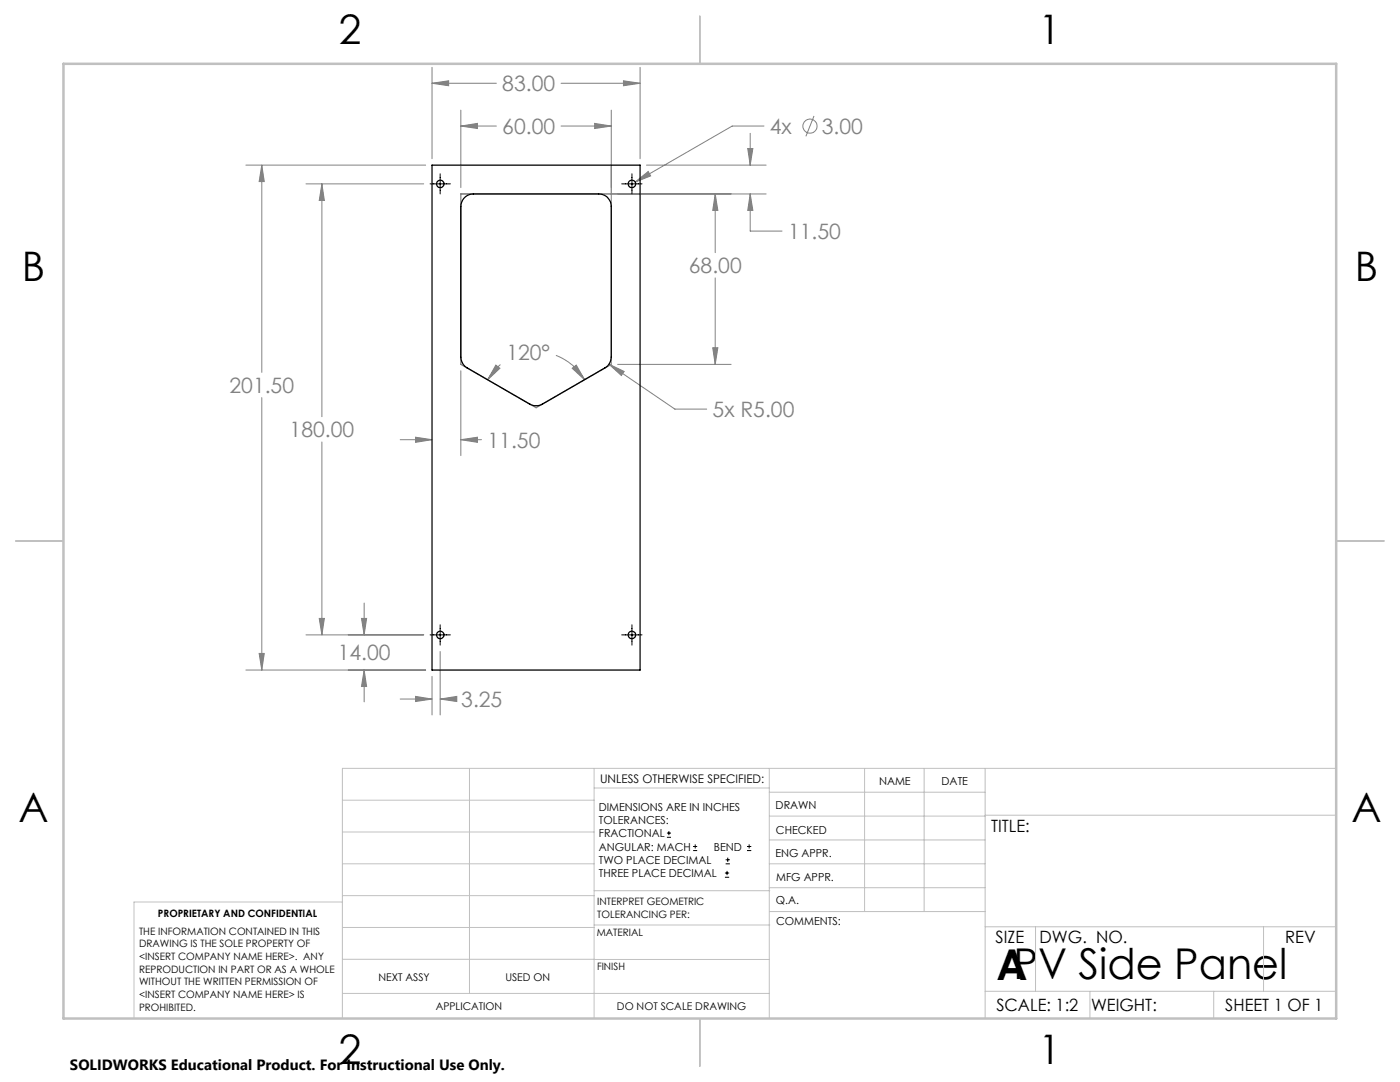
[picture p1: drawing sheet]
<svg xmlns="http://www.w3.org/2000/svg" width="279mm" height="216mm" viewBox="0 0 279 216" stroke-linecap="round" stroke-linejoin="round" font-family="sans-serif">
<g fill="none" stroke="#808080" stroke-width=".2">
<path d="M86.2 13.4v18.3M86.2 16.6h12.9M86.2 16.6l3.3-.5v1zM112 16.6h15.7M124.4 16.1l3.3 .5-3.3 .5zM127.7 13.4v18.3M49.1 32.9h35.8M52.2 32.9v41.4M52.2 32.9l.5 3.3h-1zM61.1 36.7h23.5M64.2 36.7v46.4M64.2 36.7l.5 3.3h-1z"/>
<path d="M92 38.7h60.9M92 22v15.4M92 25.2h7.1M92 25.2l3.3-.6v1zM112 25.2h10M118.7 24.6l3.3 .6-3.3 .4zM122 38.7v34M122 22v15.4M126.8 36.3l2.6-2.1 .5 .9zM129 32.9h23.9M142.7 38.7v11.7M142.7 38.7l.6 3.3h-1.1z"/>
<path d="M149.2 29.6h1l-.5 3.3zM149.7 38.7l.5 3.3h-1zM149.7 38.7v7.4h6.4M149.7 26.6v6.3M152.5 25.2h-6.4l-19.3 11.1M162.5 23.1l-1.7 4.1M142.7 55.5v17.2M52.2 79.3v54.4M92 74v16.9M99 72.8l.8 .7-2.5 2.3zM99.9 72.7a11.2 11.2 0 0 0-2.6 3.1M110.9 70.9a11.2 11.2 0 0 1 5.8 4.9"/>
<path d="M114.2 73.5l.8-.7 1.7 3zM121.5 72.7l3.1 1.4-.6 .8zM121.5 72.7l13.2 8.9h6.3M123.3 72.7h22.6M142.2 69.4h1.1l-.6 3.3zM64.2 88.2v38.5M79.9 87.7h6.3M82.9 87.2l3.3 .5-3.3 .6zM92 87.7h4.1M92 87.7l3.3-.5v1.1zM49.1 133.7h35.8M51.7 130.4h1l-.5 3.3z"/>
<path d="M61.1 126.7h23.5M63.7 123.4h1l-.5 3.3zM72.1 123.4h1.1l-.5 3.3zM72.7 120.3v6.4M72.7 133.7v6.4M72.7 133.7l.5 3.3h-1.1zM79.9 139.5h6.3M82.9 139l3.3 .5-3.3 .5zM86.2 135v7.7M87.8 130v12.7M87.8 139.5h3.1M87.8 139.5l3.4-.5v1z"/>
<circle cx="161.6" cy="25.2" r="1.41"/>
</g>
<g fill="none" stroke="#000" stroke-width=".2">
<path d="M85.8 36.7h4.1M87.8 34.7v4M124.1 36.7h4M126.1 34.7v4M85.8 126.7h4.1M87.8 124.7v4M124.1 126.7h4M126.1 124.7v4M133.1 167.1h.8M133.1 166.2h.8M133.5 165.8v.9M138.3 169.7h.8"/>
<path d="M138.3 168.9h.8M138.7 168.5v.8M144.7 175h.8M144.7 174.2h.8M144.8 172.4h.9M144.8 171.6h.9M145.1 173.8v.8M145.2 171.1v.9M149.1 169.7h.8M149.1 168.9h.8M149.5 168.5v.8"/>
</g>
<g fill="none" stroke="#c0c0c0" stroke-width=".2">
<path d="M68.3 159.7h50.3M93.7 153.3v44.9M118.6 153.3v49.9M118.6 157.2h34.9M153.5 153.3v49.9M153.5 158.1h43.1M172.5 153.3v28.6M184.4 153.3v28.6M196.6 153.3v49.9M266.7 153.3h-198.4v49.9M68.3 178.7h50.3M68.3 172.4h50.3"/>
<path d="M68.3 166h50.3M68.3 180h-41.6v23.2M118.6 177.7h35M153.5 167.6h43.1M153.5 162.8h43.1M153.5 172.4h43.1M153.5 177.1h43.1M196.6 162.7h70.1M68.3 198.2h85.2M68.3 191.4l85.2 .1M68.3 185.1h50.3M118.6 184.6h35"/>
<path d="M153.6 181.9h43M196.6 197.8h70.1M196.6 184.9h70.1M206.7 184.9v12.9M217.5 197.8v5.4M242.2 197.8v5.4M252.2 184.9v12.9"/>
</g>
<path d="M139.7 3.2v9.5M3.1 107.9h9.6M266.7 107.9h9.5M139.7 203.2v9.6" fill="none" stroke="#c0c0c0" stroke-width=".25"/>
<path d="M12.7 12.7h254v190.5h-254z" fill="none" stroke="#c0c0c0" stroke-width=".5"/>
<path d="M107 38.7h-15v34l15 8.7 15-8.7M122 32.9v5.8h5.7" fill="none" stroke="#808080" stroke-width=".25"/>
<path d="M52.2 32.9l.5 3.3h-1zM51.7 130.4h1l-.5 3.3zM124.4 16.1l3.3 .5-3.3 .5zM86.2 16.6l3.3-.5v1zM118.7 24.6l3.3 .6-3.3 .4zM92 25.2l3.3-.6v1zM72.7 133.7l.5 3.3h-1.1zM72.1 123.4h1.1l-.5 3.3zM63.7 123.4h1l-.5 3.3zM64.2 36.7l.5 3.3h-1zM142.7 38.7l.6 3.3h-1.1zM142.2 69.4h1.1l-.6 3.3zM114.2 73.5l.8-.7 1.7 3zM99 72.8l.8 .7-2.5 2.3zM121.5 72.7l2.5 2.2 .6-.8zM126.8 36.3l3.1-1.2-.5-.9zM92 87.7l3.3-.5v1.1zM82.9 87.2l3.3 .5-3.3 .6zM149.7 38.7l.5 3.3h-1zM149.2 29.6h1l-.5 3.3zM87.8 139.5l3.4-.5v1zM82.9 139l3.3 .5-3.3 .5z" fill="#808080"/>
<g fill="none" stroke="#000" stroke-width=".25">
<path d="M86.2 32.9h41.5v100.8h-41.5zM92.6 39.6a2.42 2.42 0 0 1 1.9-.9h25a2.45 2.45 0 0 1 2.5 2.5v30.1a2.57 2.57 0 0 1-1.3 2.1l-12.5 7.2a2.63 2.63 0 0 1-2.5 0l-12.5-7.2a2.57 2.57 0 0 1-1.2-2.1v-30.1l.1-.9z"/>
<circle cx="87.9" cy="36.7" r=".75"/>
<circle cx="126.1" cy="36.7" r=".75"/>
<circle cx="87.9" cy="126.7" r=".75"/>
<circle cx="126.1" cy="126.7" r=".75"/>
</g>
<text font-size="8.5" x="198.9" y="195.5">APV Side Panel</text>
<g font-size="8.1">
<text x="67.6" y="8.9">2</text>
<text x="207.3" y="8.9">1</text>
<text x="4.4" y="56.2">B</text>
<text x="270.4" y="56.2">B</text>
<text x="3.7" y="164.1">A</text>
<text x="269.7" y="164.1">A</text>
<text x="67.6" y="212.4">2</text>
<text x="207.3" y="212.4">1</text>
</g>
<g font-size="4.2" fill="#808080">
<text x="100.2" y="18.2">83.00</text>
<text x="100.2" y="26.7">60.00</text>
<text x="153.6" y="26.7">4x</text>
<text x="164" y="26.7">3.00</text>
<text x="157.3" y="47.7">11.50</text>
<text x="137.5" y="54.5">68.00</text>
<text x="101.1" y="71.9">120°</text>
<text x="45.8" y="78.4">201.50</text>
<text x="142.2" y="83.2">5x R5.00</text>
<text x="57.8" y="87.3">180.00</text>
<text x="97.3" y="89.3">11.50</text>
<text x="67.4" y="131.8">14.00</text>
<text x="92.1" y="141.1">3.25</text>
</g>
<g font-size="3.4">
<text x="197.8" y="166">TITLE:</text>
<text x="198.7" y="188.1">SIZE</text>
<text x="207.5" y="188.1">DWG. NO.</text>
<text x="256.5" y="188.2">REV</text>
<text x="198.8" y="201.7">SCALE: 1:2</text>
<text x="217.7" y="201.8">WEIGHT:</text>
<text x="244.5" y="201.7">SHEET 1 OF 1</text>
</g>
<text font-size="3" x="14" y="213.5">SOLIDWORKS Educational Product. For Instructional Use Only.</text>
<text font-size="2.4" x="119.8" y="156.2">UNLESS OTHERWISE SPECIFIED:</text>
<g font-size="2.2">
<text x="119.5" y="161.8">DIMENSIONS ARE IN INCHES</text>
<text x="154.8" y="161.4">DRAWN</text>
<text x="175.4" y="156.6">NAME</text>
<text x="187.9" y="156.7">DATE</text>
<text x="119.5" y="164.4">TOLERANCES:</text>
<text x="119.5" y="167.1">FRACTIONAL</text>
<text x="154.9" y="166.3">CHECKED</text>
<text x="119.5" y="169.7">ANGULAR: MACH</text>
<text x="119.5" y="172.4">TWO PLACE DECIMAL</text>
<text x="142.5" y="169.7">BEND</text>
<text x="154.8" y="171">ENG APPR.</text>
<text x="119.5" y="175">THREE PLACE DECIMAL</text>
<text x="154.9" y="175.7">MFG APPR.</text>
<text x="154.9" y="180.4">Q.A.</text>
<text x="154.9" y="184.6">COMMENTS:</text>
</g>
<g font-size="2.1">
<text x="75.5" y="195.7">NEXT ASSY</text>
<text x="100.9" y="195.7">USED ON</text>
<text x="86.9" y="201.5">APPLICATION</text>
<text x="123.1" y="201.6">DO NOT SCALE DRAWING</text>
</g>
<g font-size="2">
<text x="31.5" y="182.9">PROPRIETARY AND CONFIDENTIAL</text>
<text x="119.2" y="180.6">INTERPRET GEOMETRIC</text>
<text x="119.2" y="183.1">TOLERANCING PER:</text>
<text x="27.8" y="186.5">THE INFORMATION CONTAINED IN THIS</text>
<text x="27.8" y="189">DRAWING IS THE SOLE PROPERTY OF</text>
<text x="27.8" y="191.6">&lt;INSERT COMPANY NAME HERE&gt;. ANY</text>
<text x="119.1" y="186.7">MATERIAL</text>
<text x="27.8" y="194.1">REPRODUCTION IN PART OR AS A WHOLE</text>
<text x="27.8" y="196.6">WITHOUT THE WRITTEN PERMISSION OF</text>
<text x="119.1" y="193.5">FINISH</text>
<text x="27.8" y="199.1">&lt;INSERT COMPANY NAME HERE&gt; IS</text>
<text x="27.8" y="201.7">PROHIBITED.</text>
</g>
</svg>
